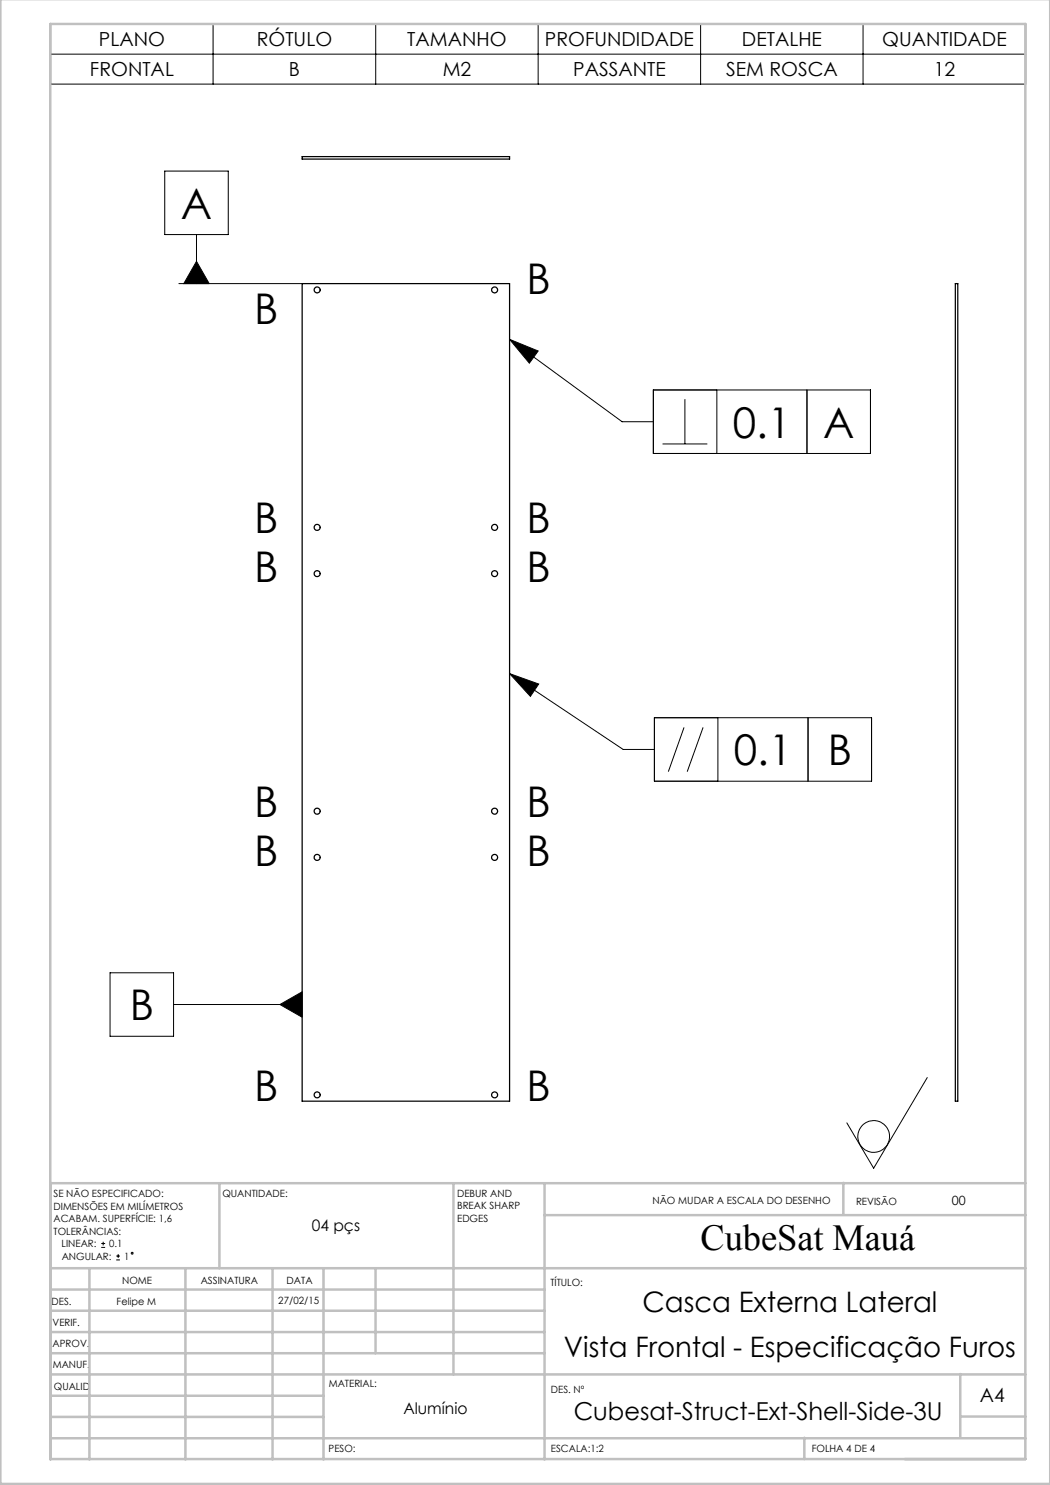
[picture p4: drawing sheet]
<svg xmlns="http://www.w3.org/2000/svg" width="210mm" height="297mm" viewBox="0 0 210 297" stroke-linecap="round" stroke-linejoin="round" font-family="sans-serif">
<g fill="none" stroke="#000" stroke-width=".2">
<path d="M10.1 4.8h195v12h-195zM10.1 10.8h195M42.6 4.8v12M75.1 4.8v12M107.6 4.8v12M140.1 4.8v12M172.6 4.8v12M32.9 34.2h12.7v12.7h-12.7zM35.8 56.7h24.6M39.3 46.9v9.8M39.3 52.3l2.5 4.4h-5zM101.9 67.9l5.7 2.3-1.7 2.4z"/>
<path d="M101.9 67.9l22.5 16.4h6.3M130.7 78h43.4v12.7h-43.4zM137 79.8v9M143.4 78v12.7M161.4 78v12.7M132.5 88.8h9M101.9 134.7l5.8 2.1-1.6 2.5zM101.9 134.7l22.7 15.2h6.3M130.9 143.5h43.4v12.7h-43.4zM136.8 145.5l-3.1 8.8M140.6 145.5l-3.2 8.8M143.6 143.5v12.7"/>
<path d="M161.6 143.5v12.7M22 194.6h12.7v12.7h-12.7zM34.7 200.9h25.7M56 200.9l4.4-2.5v5zM185.5 215.5l-10.8 18.1-5.3-9M20.2 249.5h.8M20.2 248.7h.8M20.6 248.4v.7M23.2 252h.8M23.2 251.2h.8M23.6 250.8v.8"/>
<circle cx="174.7" cy="227.3" r="3.2"/>
<circle cx="26.4" cy="250.6" r=".19"/>
</g>
<g fill="none" stroke="#c0c0c0" stroke-width=".5">
<path d="M.1 -.1v296.9h209.9v-296.9M10.1 4.8h195v287h-195zM43.9 236.6v17M90.7 236.6v38.3M108.9 236.6v55.3M168.7 236.6v6.3M205.1 236.6h-195v55.3M10.1 253.6h195M10.1 257.9h98.8M17.9 253.6v38.3M37.1 253.6v38.3M54.5 253.6v38.3"/>
<path d="M64.7 253.6v38.3M75.1 253.6v17M108.9 243h96.2M10.1 270.6h98.8M10.1 266.4h98.8M10.1 262.1h98.8M10.1 279.1h54.6M10.1 274.9h195M192.1 274.8v12.7M10.1 287.7h195M10.1 283.4h54.6M160.9 287.5v4.3"/>
<path d="M192.1 283.3h13"/>
</g>
<path d="M101.9 67.9l5.7 2.3-1.7 2.4zM101.9 134.7l5.8 2.1-1.6 2.5zM39.3 52.3l2.5 4.4h-5zM56 200.9l4.4 2.5v-5z" fill="#000"/>
<g fill="none" stroke="#000" stroke-width=".25">
<path d="M60.4 31.3h41.5v.5h-41.5zM60.4 56.7h41.5v163.5h-41.5zM191.1 56.7h.5v163.5h-.5z"/>
<circle cx="63.4" cy="58" r=".6"/>
<circle cx="98.9" cy="58" r=".6"/>
<circle cx="63.4" cy="105.5" r=".6"/>
<circle cx="63.4" cy="114.7" r=".6"/>
<circle cx="98.9" cy="105.5" r=".6"/>
<circle cx="98.9" cy="114.7" r=".59"/>
<circle cx="63.4" cy="171.5" r=".6"/>
<circle cx="63.4" cy="162.2" r=".6"/>
<circle cx="98.9" cy="171.5" r=".6"/>
<circle cx="98.9" cy="162.2" r=".6"/>
<circle cx="63.4" cy="219" r=".6"/>
<circle cx="98.9" cy="219" r=".59"/>
</g>
<g font-size="8.5">
<text x="36.2" y="43.7">A</text>
<text x="105.3" y="58.7">B</text>
<text x="50.8" y="64.8">B</text>
<text x="146.5" y="87.5">0.1</text>
<text x="164.6" y="87.5">A</text>
<text x="50.8" y="106.7">B</text>
<text x="105.3" y="106.7">B</text>
<text x="50.8" y="116.3">B</text>
<text x="105.3" y="116.3">B</text>
<text x="146.8" y="153.1">0.1</text>
<text x="165.6" y="153.1">B</text>
<text x="50.8" y="163.5">B</text>
<text x="105.3" y="163.5">B</text>
<text x="50.8" y="173.3">B</text>
<text x="105.3" y="173.3">B</text>
<text x="25.9" y="204.1">B</text>
<text x="50.8" y="220.2">B</text>
<text x="105.3" y="220.2">B</text>
</g>
<text font-size="7.3" x="140.1" y="249.9">CubeSat Mauá</text>
<g font-size="5.6">
<text x="128.5" y="262.4">Casca Externa Lateral</text>
<text x="112.8" y="271.4">Vista Frontal - Especificação Furos</text>
</g>
<text font-size="4.9" x="114.7" y="284.1">Cubesat-Struct-Ext-Shell-Side-3U</text>
<g font-size="3.9">
<text x="19.8" y="9.3">PLANO</text>
<text x="51.3" y="9.3">RÓTULO</text>
<text x="81.5" y="9.3">TAMANHO</text>
<text x="109" y="9.3">PROFUNDIDADE</text>
<text x="148.4" y="9.3">DETALHE</text>
<text x="176.4" y="9.3">QUANTIDADE</text>
<text x="18" y="15.3">FRONTAL</text>
<text x="57.8" y="15.3">B</text>
<text x="88.5" y="15.3">M2</text>
<text x="114.6" y="15.3">PASSANTE</text>
<text x="145.2" y="15.3">SEM ROSCA</text>
<text x="186.7" y="15.3">12</text>
<text x="196" y="280.4">A4</text>
</g>
<g font-size="3.2">
<text x="62.3" y="246.3">04 pçs</text>
<text x="80.7" y="282.8">Alumínio</text>
</g>
<text font-size="2.5" x="190.4" y="240.9">00</text>
<g font-size="2">
<text x="10.7" y="239.5">SE NÃO ESPECIFICADO:</text>
<text x="44.5" y="239.5">QUANTIDADE:</text>
<text x="91.4" y="239.4">DEBUR AND</text>
<text x="10.7" y="242">DIMENSÕES EM MILÍMETROS</text>
<text x="10.7" y="244.5">ACABAM. SUPERFÍCIE: 1,6</text>
<text x="91.4" y="241.9">BREAK SHARP</text>
<text x="91.4" y="244.4">EDGES</text>
<text x="130.5" y="240.8">NÃO MUDAR A ESCALA DO DESENHO</text>
<text x="171.2" y="241">REVISÃO</text>
<text x="10.7" y="247">TOLERÂNCIAS:</text>
<text x="12.3" y="249.5">LINEAR:</text>
<text x="12.3" y="252">ANGULAR:</text>
<text x="21.8" y="249.5">0.1</text>
<text x="24.8" y="252">1</text>
<text x="24.4" y="256.9">NOME</text>
<text x="40.1" y="256.8">ASSINATURA</text>
<text x="57.3" y="256.8">DATA</text>
<text x="110.1" y="257.1">TÍTULO:</text>
<text x="10.3" y="260.9">DES.</text>
<text x="23.3" y="261">Felipe M</text>
<text x="55.7" y="260.8">27/02/15</text>
<text x="10.5" y="269.3">APROV.</text>
<text x="10.5" y="265.2">VERIF.</text>
<text x="10.6" y="273.6">MANUF.</text>
<text x="10.8" y="278">QUALID</text>
<text x="65.8" y="277.4">MATERIAL:</text>
<text x="110.2" y="278.5">DES. Nº</text>
<text x="65.7" y="290.4">PESO:</text>
<text x="110.2" y="290.5">ESCALA:1:2</text>
<text x="162.4" y="290.4">FOLHA 4 DE 4</text>
</g>
</svg>
